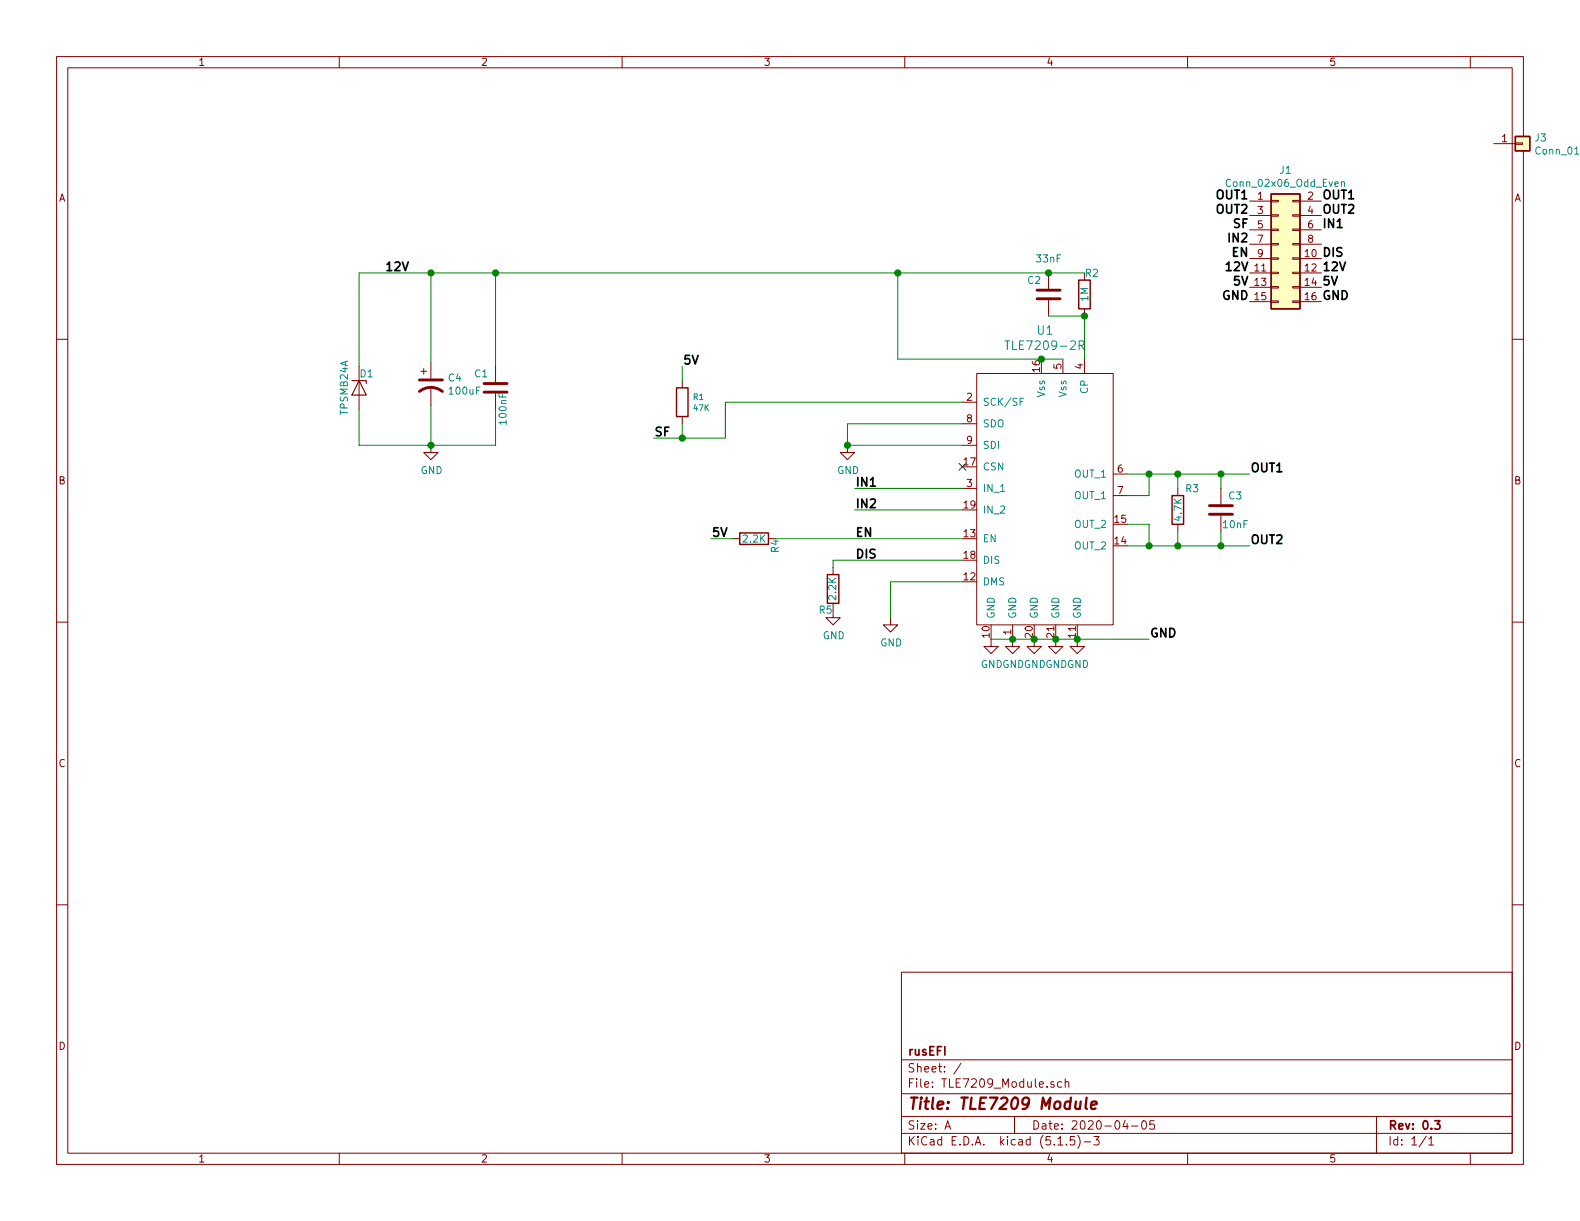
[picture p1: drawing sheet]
EESchema Schematic File Version 4
EELAYER 30 0
EELAYER END
$Descr A 11000 8500
encoding utf-8
Sheet 1 1
Title "TLE7209 Module"
Date "2020-04-05"
Rev "0.3"
Comp "rusEFI"
Comment1 ""
Comment2 ""
Comment3 ""
Comment4 ""
$EndDescr
$Comp
L Device:C C2
U 1 1
P 7300 2050
F 0 "C2" H 7200 2150 50  0000 C CNN
F 1 "33nF" H 7300 2300 50  0000 C CNN
F 2 "Capacitor_SMD:C_0805_2012Metric_Pad1.15x1.40mm_HandSolder" H 7300 2050 50  0001 C CNN
F 3 "~" H 7300 2050 50  0001 C CNN
F 4 " C1739" H 0   0   50  0001 C CNN "LSLC"
	1    7300 2050
	1    0    0    -1  
$EndComp
$Comp
L Device:R R?
U 1 1
P 7550 2050
AR Path="/5C754D7C/5C75764C" Ref="R?"  Part="1" 
AR Path="/5C754D7C/5C6B98FD" Ref="R?"  Part="1" 
AR Path="/5C6B98FD" Ref="R2"  Part="1" 
F 0 "R2" H 7550 2200 50  0000 L CNN
F 1 "1M" V 7550 2050 50  0000 C CNN
F 2 "Resistor_SMD:R_0805_2012Metric_Pad1.15x1.40mm_HandSolder" H 7550 2050 50  0001 C CNN
F 3 "~" H 7550 2050 50  0001 C CNN
F 4 " C17514" H 0   0   50  0001 C CNN "LSLC"
	1    7550 2050
	1    0    0    -1  
$EndComp
$Comp
L Device:R R3
U 1 1
P 8200 3550
F 0 "R3" H 8300 3700 50  0000 C CNN
F 1 "4.7K" V 8200 3550 50  0000 C CNN
F 2 "Resistor_SMD:R_0805_2012Metric_Pad1.15x1.40mm_HandSolder" H 8200 3550 50  0001 C CNN
F 3 "~" H 8200 3550 50  0001 C CNN
F 4 " C17673" H 0   0   50  0001 C CNN "LSLC"
	1    8200 3550
	1    0    0    -1  
$EndComp
$Comp
L Device:C C3
U 1 1
P 8500 3550
F 0 "C3" H 8600 3650 50  0000 C CNN
F 1 "10nF" H 8600 3450 50  0000 C CNN
F 2 "Capacitor_SMD:C_0805_2012Metric_Pad1.15x1.40mm_HandSolder" H 8500 3550 50  0001 C CNN
F 3 "~" H 8500 3550 50  0001 C CNN
F 4 " C1710" H 0   0   50  0001 C CNN "LSLC"
	1    8500 3550
	1    0    0    -1  
$EndComp
$Comp
L TLE7209-2R:TLE7209-2R U1
U 1 1
P 7550 1500
F 0 "U1" H 7275 703 60  0000 C CNN
F 1 "TLE7209-2R" H 7275 597 60  0000 C CNN
F 2 "Package_SO:HSOP-20-1EP_11.0x15.9mm_P1.27mm_SlugDown_ThermalVias" H 7550 1500 60  0001 C CNN
F 3 "" H 7550 1500 60  0001 C CNN
	1    7550 1500
	1    0    0    -1  
$EndComp
$Comp
L power:GND #PWR0101
U 1 1
P 6900 4450
F 0 "#PWR0101" H 6900 4200 50  0001 C CNN
F 1 "GND" H 6905 4277 50  0000 C CNN
F 2 "" H 6900 4450 50  0001 C CNN
F 3 "" H 6900 4450 50  0001 C CNN
	1    6900 4450
	1    0    0    -1  
$EndComp
$Comp
L power:GND #PWR0102
U 1 1
P 7050 4450
F 0 "#PWR0102" H 7050 4200 50  0001 C CNN
F 1 "GND" H 7055 4277 50  0000 C CNN
F 2 "" H 7050 4450 50  0001 C CNN
F 3 "" H 7050 4450 50  0001 C CNN
	1    7050 4450
	1    0    0    -1  
$EndComp
$Comp
L power:GND #PWR0103
U 1 1
P 7200 4450
F 0 "#PWR0103" H 7200 4200 50  0001 C CNN
F 1 "GND" H 7205 4277 50  0000 C CNN
F 2 "" H 7200 4450 50  0001 C CNN
F 3 "" H 7200 4450 50  0001 C CNN
	1    7200 4450
	1    0    0    -1  
$EndComp
$Comp
L power:GND #PWR0104
U 1 1
P 7350 4450
F 0 "#PWR0104" H 7350 4200 50  0001 C CNN
F 1 "GND" H 7355 4277 50  0000 C CNN
F 2 "" H 7350 4450 50  0001 C CNN
F 3 "" H 7350 4450 50  0001 C CNN
	1    7350 4450
	1    0    0    -1  
$EndComp
$Comp
L power:GND #PWR0105
U 1 1
P 7500 4450
F 0 "#PWR0105" H 7500 4200 50  0001 C CNN
F 1 "GND" H 7505 4277 50  0000 C CNN
F 2 "" H 7500 4450 50  0001 C CNN
F 3 "" H 7500 4450 50  0001 C CNN
	1    7500 4450
	1    0    0    -1  
$EndComp
Wire Wire Line
	7850 3300 8000 3300
Wire Wire Line
	7850 3450 8000 3450
Wire Wire Line
	8000 3450 8000 3300
Connection ~ 8000 3300
Wire Wire Line
	8000 3300 8200 3300
Wire Wire Line
	7850 3800 8000 3800
Wire Wire Line
	7850 3650 8000 3650
Wire Wire Line
	8000 3650 8000 3800
Connection ~ 8000 3800
Wire Wire Line
	6700 3400 5950 3400
Wire Wire Line
	6700 3550 5950 3550
$Comp
L power:GND #PWR0106
U 1 1
P 5900 3100
F 0 "#PWR0106" H 5900 2850 50  0001 C CNN
F 1 "GND" H 5905 2927 50  0000 C CNN
F 2 "" H 5900 3100 50  0001 C CNN
F 3 "" H 5900 3100 50  0001 C CNN
	1    5900 3100
	1    0    0    -1  
$EndComp
Wire Wire Line
	6700 4050 6200 4050
Wire Wire Line
	6200 4050 6200 4300
$Comp
L power:GND #PWR0107
U 1 1
P 6200 4300
F 0 "#PWR0107" H 6200 4050 50  0001 C CNN
F 1 "GND" H 6205 4127 50  0000 C CNN
F 2 "" H 6200 4300 50  0001 C CNN
F 3 "" H 6200 4300 50  0001 C CNN
	1    6200 4300
	1    0    0    -1  
$EndComp
$Comp
L Device:R R1
U 1 1
P 4750 2800
AR Path="/5C6CA504" Ref="R1"  Part="1" 
AR Path="/5C754D7C/5C6CA504" Ref="R?"  Part="1" 
F 0 "R1" H 4821 2838 40  0000 L CNN
F 1 "47K" H 4821 2762 40  0000 L CNN
F 2 "Resistor_SMD:R_0805_2012Metric_Pad1.15x1.40mm_HandSolder" V 4680 2800 30  0001 C CNN
F 3 "" H 4750 2800 30  0000 C CNN
F 4 " C17713" H 0   0   50  0001 C CNN "LSLC"
	1    4750 2800
	1    0    0    -1  
$EndComp
Wire Wire Line
	5900 3100 6700 3100
Wire Wire Line
	5900 2950 5900 3100
Wire Wire Line
	5900 2950 6700 2950
Connection ~ 5900 3100
Wire Wire Line
	5050 2800 5050 3050
Wire Wire Line
	5050 2800 6700 2800
Wire Wire Line
	6900 4450 7050 4450
Connection ~ 7050 4450
Wire Wire Line
	7050 4450 7200 4450
Connection ~ 7200 4450
Wire Wire Line
	7200 4450 7350 4450
Connection ~ 7350 4450
Wire Wire Line
	7350 4450 7500 4450
Connection ~ 7500 4450
Wire Wire Line
	7500 4450 8000 4450
Text Label 8000 4450 0    60   ~ 12
GND
Wire Wire Line
	6250 2500 6250 1900
Wire Wire Line
	7550 2200 7550 2500
Wire Wire Line
	8200 3400 8200 3300
Connection ~ 8200 3300
Wire Wire Line
	8200 3300 8500 3300
Wire Wire Line
	8000 3800 8200 3800
Wire Wire Line
	8200 3700 8200 3800
Connection ~ 8200 3800
Wire Wire Line
	8200 3800 8500 3800
Wire Wire Line
	8500 3700 8500 3800
Connection ~ 8500 3800
Wire Wire Line
	8500 3800 8700 3800
Wire Wire Line
	8500 3400 8500 3300
Connection ~ 8500 3300
Wire Wire Line
	8500 3300 8700 3300
Connection ~ 6250 1900
Wire Wire Line
	6250 1900 7300 1900
Connection ~ 7300 1900
Wire Wire Line
	7300 1900 7550 1900
Wire Wire Line
	7300 2200 7550 2200
Connection ~ 7550 2200
NoConn ~ 6700 3250
$Comp
L Device:C C1
U 1 1
P 3450 2700
F 0 "C1" H 3350 2800 50  0000 C CNN
F 1 "100nF" V 3500 2550 50  0000 C CNN
F 2 "Capacitor_SMD:C_0805_2012Metric_Pad1.15x1.40mm_HandSolder" H 3450 2700 50  0001 C CNN
F 3 "~" H 3450 2700 50  0001 C CNN
F 4 "C49678" H 0   0   50  0001 C CNN "LSLC"
	1    3450 2700
	1    0    0    -1  
$EndComp
Wire Wire Line
	2500 2850 2500 3100
Wire Wire Line
	3450 3100 3450 2850
Wire Wire Line
	2500 2550 2500 1900
Connection ~ 3450 1900
Wire Wire Line
	3450 1900 6250 1900
Wire Wire Line
	3450 1900 3450 2550
$Comp
L Device:D_Zener D1
U 1 1
P 2500 2700
AR Path="/5C76D302" Ref="D1"  Part="1" 
AR Path="/5C754D7C/5C76D302" Ref="D?"  Part="1" 
F 0 "D1" V 2400 2700 50  0000 L CNN
F 1 "TPSMB24A" H 2500 2600 50  0000 C CNN
F 2 "Diode_SMD:D_SMA" H 2500 2500 50  0001 C CNN
F 3 "https://www.vishay.com/docs/88301/15ke.pdf" H 2450 2700 50  0001 C CNN
F 4 "576-TPSMB24A" H 50  -2450 50  0001 C CNN "VEND#"
	1    2500 2700
	0    1    1    0   
$EndComp
Wire Wire Line
	4550 3050 4750 3050
Wire Wire Line
	4750 2950 4750 3050
Connection ~ 4750 3050
Wire Wire Line
	4750 3050 5050 3050
Wire Wire Line
	4750 2650 4750 2550
Wire Wire Line
	2500 3100 3000 3100
Wire Wire Line
	2500 1900 3000 1900
Text Label 8700 3300 0    60   ~ 12
OUT1
Text Label 9200 1400 0    60   ~ 12
OUT1
Text Label 8700 3800 0    60   ~ 12
OUT2
Text Label 8700 1500 2    60   ~ 12
OUT2
Text Label 2675 1900 0    60   ~ 12
12V
Text Label 9200 1900 0    60   ~ 12
12V
Text Label 5950 3400 0    60   ~ 12
IN1
Text Label 5950 3550 0    60   ~ 12
IN2
Text Label 5950 3750 0    60   ~ 12
EN
Text Label 5950 3900 0    60   ~ 12
DIS
Text Label 9200 1600 0    60   ~ 12
IN1
Text Label 8700 1700 2    60   ~ 12
IN2
Text Label 8700 1800 2    60   ~ 12
EN
Text Label 9200 1800 0    60   ~ 12
DIS
Text Label 4750 2550 0    60   ~ 12
5V
Text Label 4550 3050 0    60   ~ 12
SF
Text Label 8700 1600 2    60   ~ 12
SF
Text Label 8700 1400 2    60   ~ 12
OUT1
Text Label 9200 1500 0    60   ~ 12
OUT2
Text Label 8700 1900 2    60   ~ 12
12V
$Comp
L Connector_Generic:Conn_02x08_Odd_Even J1
U 1 1
P 8900 1700
F 0 "J1" H 8950 2217 50  0000 C CNN
F 1 "Conn_02x06_Odd_Even" H 8950 2126 50  0000 C CNN
F 2 "Connector_PinHeader_2.54mm:PinHeader_2x08_P2.54mm_Vertical" H 8900 1700 50  0001 C CNN
F 3 "~" H 8900 1700 50  0001 C CNN
	1    8900 1700
	1    0    0    -1  
$EndComp
Text Label 9200 2100 0    60   ~ 12
GND
Text Label 9200 2000 0    60   ~ 12
5V
Text Label 8700 2000 2    60   ~ 12
5V
Text Label 8700 2100 2    60   ~ 12
GND
$Comp
L Connector_Generic:Conn_01x01 J3
U 1 1
P 10600 1000
F 0 "J3" H 10680 1042 50  0000 L CNN
F 1 "Conn_01x01" H 10680 951 50  0000 L CNN
F 2 "Connector:1pin" H 10600 1000 50  0001 C CNN
F 3 "~" H 10600 1000 50  0001 C CNN
	1    10600 1000
	1    0    0    -1  
$EndComp
$Comp
L Device:R R?
U 1 1
P 5250 3750
AR Path="/5C754D7C/5C75764C" Ref="R?"  Part="1" 
AR Path="/5C754D7C/5CC38B64" Ref="R?"  Part="1" 
AR Path="/5CC38B64" Ref="R4"  Part="1" 
F 0 "R4" H 5250 3900 50  0000 L CNN
F 1 "2.2K" V 5250 3750 50  0000 C CNN
F 2 "Resistor_SMD:R_0805_2012Metric_Pad1.15x1.40mm_HandSolder" H 5250 3750 50  0001 C CNN
F 3 "~" H 5250 3750 50  0001 C CNN
F 4 "C101970" H 0   0   50  0001 C CNN "LSLC"
	1    5250 3750
	0    1    1    0   
$EndComp
Wire Wire Line
	5400 3750 6700 3750
Wire Wire Line
	5800 3950 5800 3900
Wire Wire Line
	5800 3900 6700 3900
Text Label 4950 3750 0    60   ~ 12
5V
Wire Wire Line
	5100 3750 4950 3750
$Comp
L power:GND #PWR0108
U 1 1
P 5800 4250
F 0 "#PWR0108" H 5800 4000 50  0001 C CNN
F 1 "GND" H 5805 4077 50  0000 C CNN
F 2 "" H 5800 4250 50  0001 C CNN
F 3 "" H 5800 4250 50  0001 C CNN
	1    5800 4250
	1    0    0    -1  
$EndComp
Wire Wire Line
	6250 2500 7250 2500
Connection ~ 7250 2500
Wire Wire Line
	7250 2500 7400 2500
$Comp
L power:GND #PWR0109
U 1 1
P 3000 3100
F 0 "#PWR0109" H 3000 2850 50  0001 C CNN
F 1 "GND" H 3005 2927 50  0000 C CNN
F 2 "" H 3000 3100 50  0001 C CNN
F 3 "" H 3000 3100 50  0001 C CNN
	1    3000 3100
	1    0    0    -1  
$EndComp
$Comp
L Device:CP1 C4
U 1 1
P 3000 2675
F 0 "C4" H 3115 2721 50  0000 L CNN
F 1 "100uF" H 3115 2630 50  0000 L CNN
F 2 "Capacitor_SMD:CP_Elec_8x10" H 3000 2675 50  0001 C CNN
F 3 "~" H 3000 2675 50  0001 C CNN
	1    3000 2675
	1    0    0    -1  
$EndComp
Wire Wire Line
	3000 2825 3000 3100
Connection ~ 3000 3100
Wire Wire Line
	3000 3100 3450 3100
Wire Wire Line
	3000 2525 3000 1900
Connection ~ 3000 1900
Wire Wire Line
	3000 1900 3450 1900
$Comp
L Device:R R?
U 1 1
P 5800 4100
AR Path="/5C754D7C/5C75764C" Ref="R?"  Part="1" 
AR Path="/5C754D7C/5CC3BCBC" Ref="R?"  Part="1" 
AR Path="/5CC3BCBC" Ref="R5"  Part="1" 
F 0 "R5" H 5800 4250 50  0000 L CNN
F 1 "2.2K" V 5800 4100 50  0000 C CNN
F 2 "Resistor_SMD:R_0805_2012Metric_Pad1.15x1.40mm_HandSolder" H 5800 4100 50  0001 C CNN
F 3 "~" H 5800 4100 50  0001 C CNN
F 4 "C101970" H 0   0   50  0001 C CNN "LSLC"
	1    5800 4100
	-1   0    0    1   
$EndComp
$EndSCHEMATC
